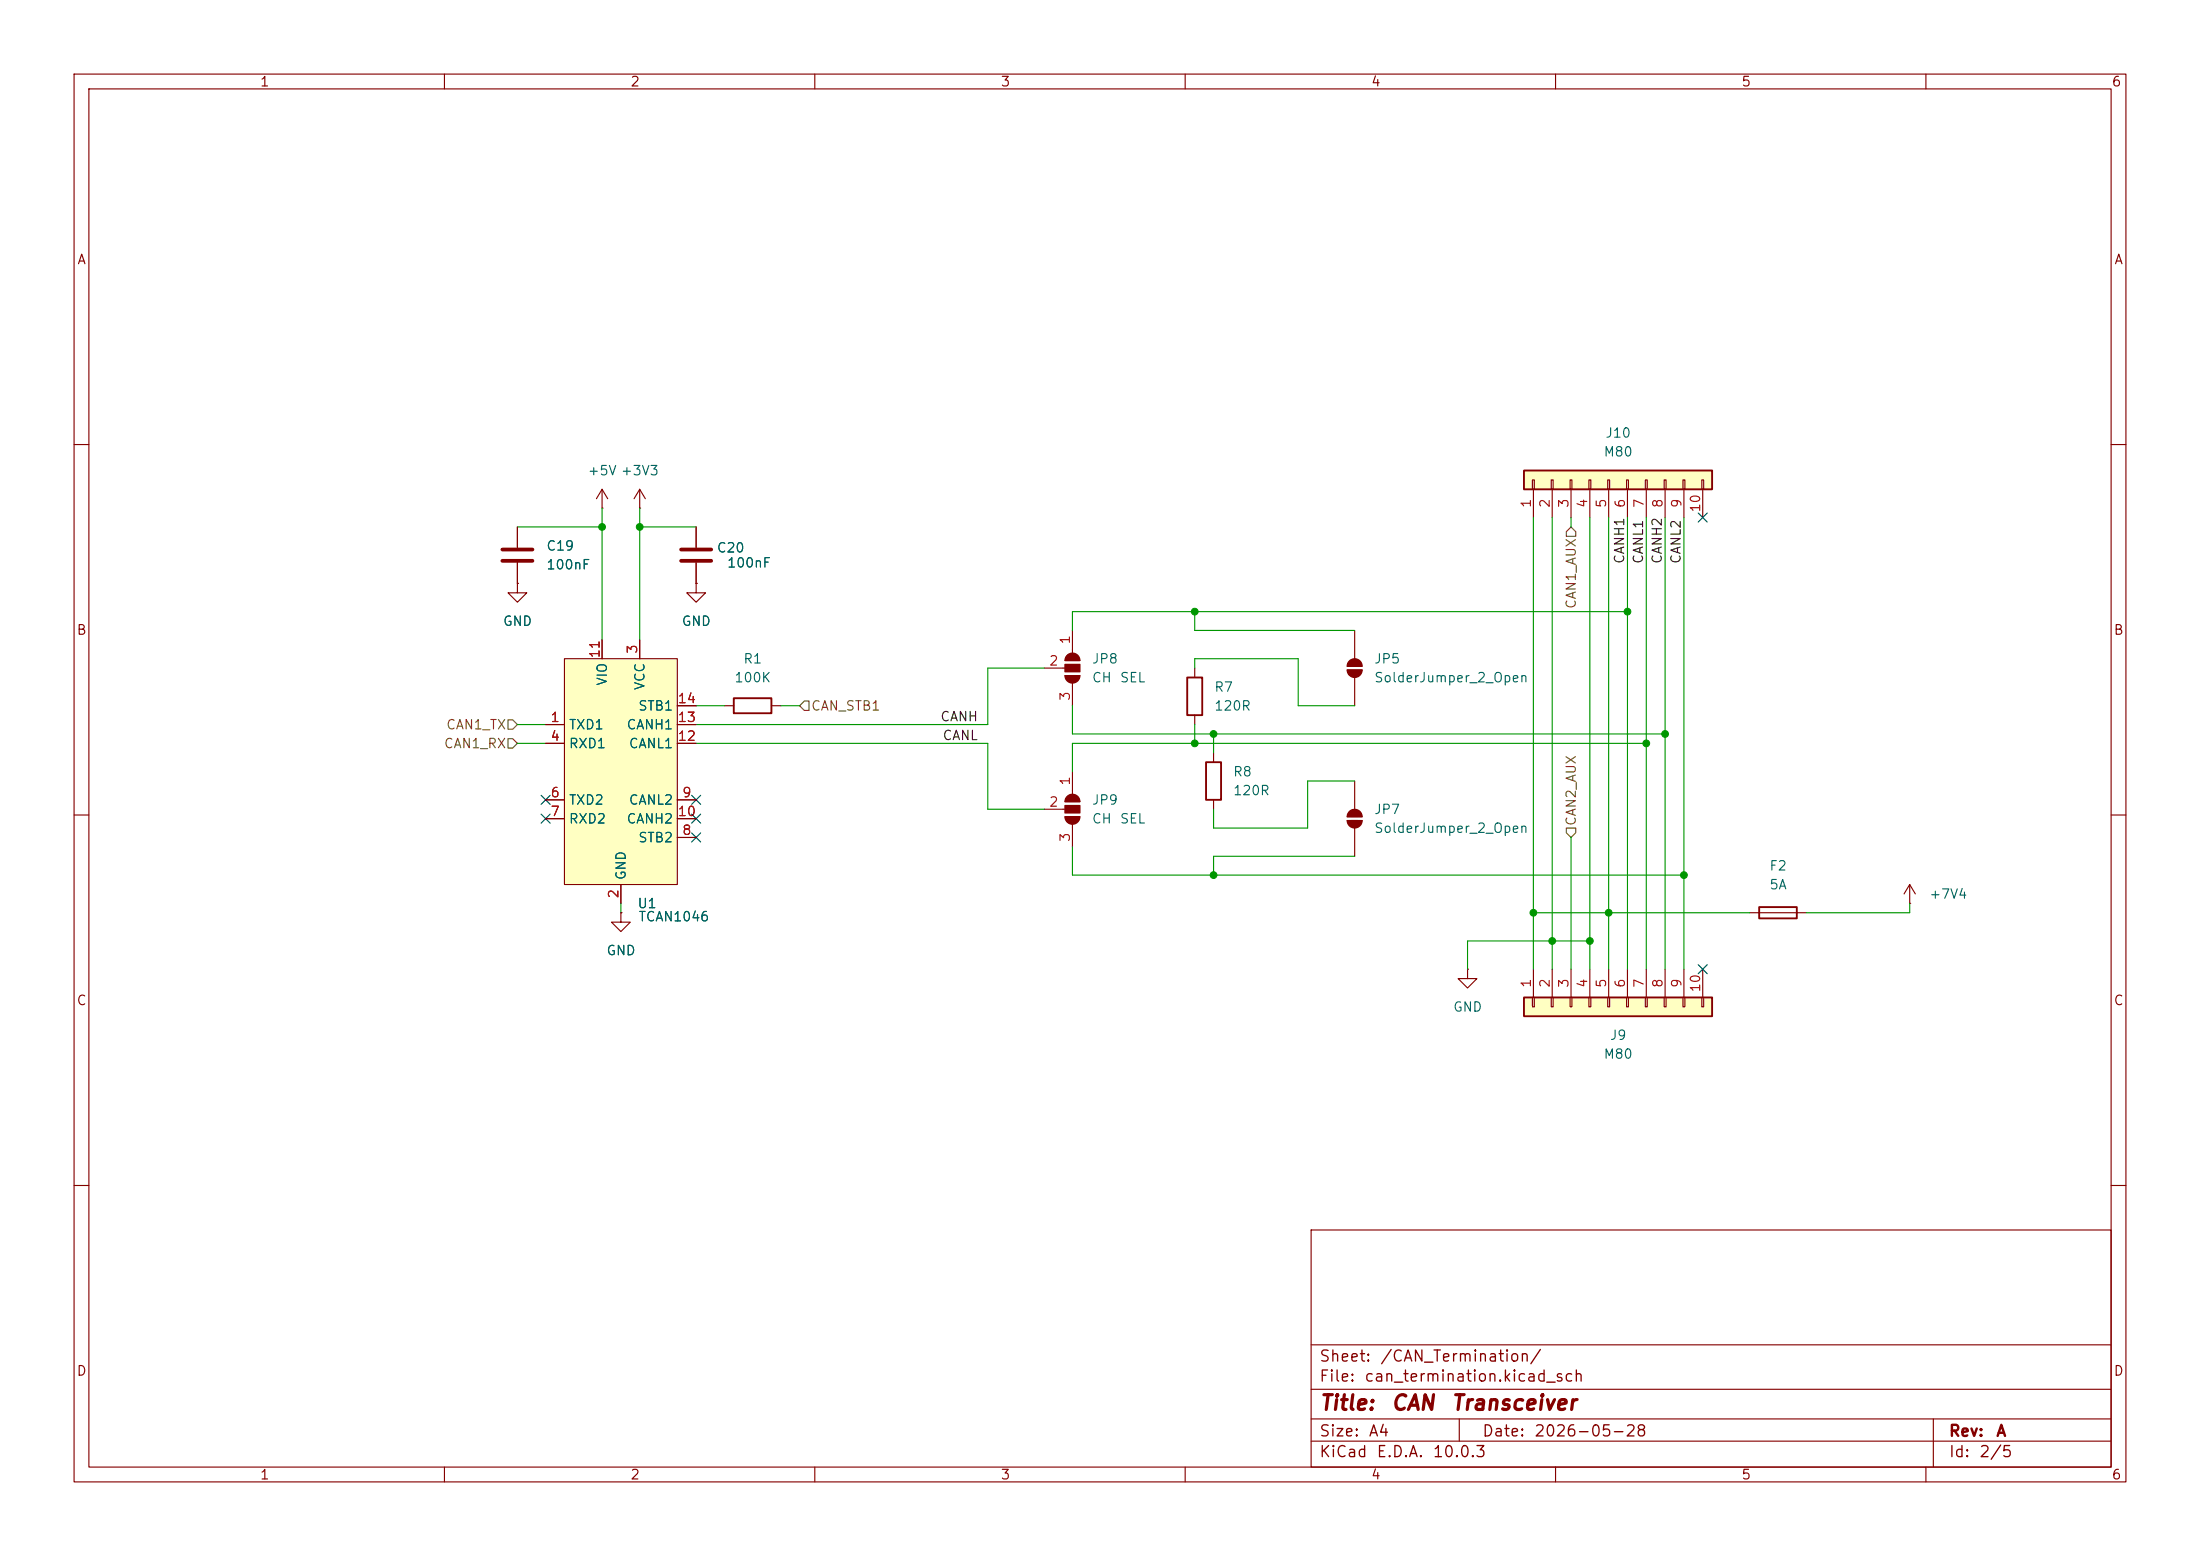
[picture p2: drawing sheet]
<svg xmlns="http://www.w3.org/2000/svg" width="297mm" height="210mm" viewBox="0 0 297 210" stroke-linecap="round" stroke-linejoin="round" font-family="sans-serif">
<g fill="none" stroke="#840000" stroke-width=".15">
<path d="M10 10h277v190h-277zM12 12h273v186h-273zM60 10v2M110 10v2M160 10v2M210 10v2M260 10v2M10 60h2M81.3 68.6h.1M81.3 66l.7 1.3M81.3 66l-.8 1.3M81.3 66v2.6"/>
<path d="M285 60h2M10 110h2M285 110h2M10 160h2M177 166h108v32h-108zM285 160h2M60 198v2M110 198v2M160 198v2M177 194.5h108M177 191.5h108M177 187.5h108"/>
<path d="M177 181.5h108M197 191.5v3M210 198v2M260 198v2M261 191.5v6.5"/>
</g>
<path d="M205.7 134.6h25.4v2.6h-25.4z" fill="#ffffc2"/>
<path d="M205.7 134.6h25.4v2.6h-25.4z" fill="none" stroke="#840000" stroke-width=".25"/>
<g fill="none" stroke="#840000" stroke-width=".15">
<path d="M94 78.7v1.3h-1.3l1.3 1.3 1.2-1.3h-1.2M94 78.7h.1M94 71.1v2.8M94 75.9v2.8M141 90.2h2.8M143.8 89.2h2M143.8 91.2h2M144.8 85.1v3M144.8 92.2v3.1M181.9 90.4h2M181.9 89.9h2M182.9 85.1v3.8"/>
<path d="M182.9 91.4v3.9M141 109.2h2.8M143.8 108.2h2M143.8 110.2h2M144.8 104.1v3.1M144.8 111.3v3M181.9 110.2h2M181.9 110.7h2M182.9 105.4v3.8M182.9 111.8v3.8M206.9 134.6h.2v1.3h-.2zM207 130.8v3.8"/>
<path d="M209.4 134.6h.3v1.3h-.3zM209.5 130.8v3.8M212 134.6h.2v1.3h-.2zM212.1 130.8v3.8M214.5 134.6h.3v1.3h-.3zM214.6 130.8v3.8M217 134.6h.3v1.3h-.3zM217.2 130.8v3.8M219.6 134.6h.2v1.3h-.2zM219.7 130.8v3.8M222.1 134.6h.3v1.3h-.3zM222.2 130.8v3.8"/>
<path d="M224.7 134.6h.2v1.3h-.2zM224.8 130.8v3.8M227.2 134.6h.3v1.3h-.3zM227.3 130.8v3.8M229.7 134.6h.3v1.3h-.3zM229.9 130.8v3.8"/>
</g>
<path d="M91.9 74.2h4.1M91.9 75.7h4.1" fill="none" stroke="#840000" stroke-width=".51"/>
<g fill="#840000" stroke="#840000" stroke-width=".15">
<path d="M144.1 88.4a1.02 1.02 0 0 1 1.1-.2 1.02 1.02 0 0 1 .6 1h-2l.1-.5z"/>
<path d="M143.8 89.7h2v1h-2z"/>
<path d="M143.8 91.2h2a1.02 1.02 0 0 1-1 1 1.02 1.02 0 0 1-1-1z"/>
<path d="M144.1 107.5a1.02 1.02 0 0 1 1.1-.2 1.02 1.02 0 0 1 .6 .9h-2l.1-.4z"/>
<path d="M143.8 108.7h2v1h-2z"/>
<path d="M143.8 110.2h2a1.02 1.02 0 0 1-1 1 1.02 1.02 0 0 1-1-1z"/>
<path d="M181.9 90.4h2a1.02 1.02 0 0 1-1 1 1.02 1.02 0 0 1-1-1z"/>
<path d="M182.2 89.2a1.02 1.02 0 0 1 1.1-.2 1.02 1.02 0 0 1 .6 .9h-2l.1-.4z"/>
<path d="M181.9 110.7h2a1.02 1.02 0 0 1-1 1.1 1.02 1.02 0 0 1-1-1.1z"/>
<path d="M182.2 109.5a1.02 1.02 0 0 1 1.1-.2 1.02 1.02 0 0 1 .6 .9h-2l.1-.4z"/>
</g>
<path d="M76.2 88.9h15.2v30.5h-15.2z" fill="#ffffc2"/>
<g fill="none" stroke="#840000" stroke-width=".15">
<path d="M69.8 78.7v1.3h-1.2l1.2 1.3 1.3-1.3h-1.3M69.8 78.7h.1M69.8 71.1v2.8M69.8 75.9v2.8M73.7 97.8h2.5M76.2 88.9h15.2v30.5h-15.2zM81.3 86.4v2.5M86.4 86.4v2.5M91.4 97.8h2.6M91.4 95.3h2.6M97.8 95.3h1.3M104.1 95.3h1.3"/>
<path d="M73.7 100.3h2.5M73.7 108h2.5M73.7 110.5h2.5M83.8 119.4v2.5M91.4 100.3h2.6M91.4 108h2.6M91.4 110.5h2.6M91.4 113h2.6M257.8 119.4l-.8 1.3M257.8 119.4l.8 1.3M257.8 119.4v2.5M83.8 123.2v1.3h-1.3l1.3 1.2 1.3-1.2h-1.3"/>
<path d="M83.8 123.2h.1M198.1 130.8v1.3h-1.3l1.3 1.3 1.3-1.3h-1.3M198.1 130.8h.1M257.8 121.9h.1"/>
</g>
<path d="M67.8 74.2h4.1M67.8 75.7h4.1" fill="none" stroke="#840000" stroke-width=".51"/>
<path d="M99.1 94.2h5v2.1h-5z" fill="none" stroke="#840000" stroke-width=".25"/>
<path d="M205.7 63.5h25.4v2.5h-25.4z" fill="#ffffc2"/>
<path d="M205.7 63.5h25.4v2.5h-25.4zM160.3 91.4h2v5.1h-2zM162.8 102.9h2v5.1h-2zM237.5 122.4h5.1v1.6h-5.1z" fill="none" stroke="#840000" stroke-width=".25"/>
<g fill="none" stroke="#840000" stroke-width=".15">
<path d="M69.8 78.7h.1M69.8 71.1v2.8M69.8 75.9v2.8M86.4 68.6h.1M86.4 66l.7 1.3M86.4 66l-.8 1.3M86.4 66v2.6M94 78.7h.1M94 71.1v2.8M94 75.9v2.8M206.9 64.8h.2v1.2h-.2zM207 66v3.9"/>
<path d="M209.4 64.8h.3v1.2h-.3zM209.5 66v3.9M212 64.8h.2v1.2h-.2zM212.1 66v3.9M214.5 64.8h.3v1.2h-.3zM214.6 66v3.9M217 64.8h.3v1.2h-.3zM217.2 66v3.9M219.6 64.8h.2v1.2h-.2zM219.7 66v3.9M222.1 64.8h.3v1.2h-.3zM222.2 66v3.9"/>
<path d="M224.7 64.8h.2v1.2h-.2zM224.8 66v3.9M227.2 64.8h.3v1.2h-.3zM227.3 66v3.9M229.7 64.8h.3v1.2h-.3zM229.9 66v3.9M73.7 97.8h2.5M81.3 86.4v2.5M86.4 86.4v2.5M91.4 97.8h2.6M91.4 95.3h2.6M161.3 90.2v1.2"/>
<path d="M161.3 96.5v1.3M73.7 100.3h2.5M73.7 108h2.5M73.7 110.5h2.5M83.8 119.4v2.5M91.4 100.3h2.6M91.4 108h2.6M91.4 110.5h2.6M91.4 113h2.6M163.8 101.6v1.3M163.8 108v1.2M83.8 123.2h.1"/>
<path d="M236.2 123.2h7.6"/>
</g>
<path d="M212.1 71.1l.6 .7v.6h-1.2v-.6zM68.6 97.2h.6l.6 .6-.6 .6h-.6zM68.6 99.7h.6l.6 .6-.6 .7h-.6zM108.6 94.6h.6v1.3h-.6l-.7-.6zM211.5 111.8h1.2v.6l-.6 .6-.6-.6z" fill="none" stroke="#725600" stroke-width=".15"/>
<g fill="none" stroke="#009600" stroke-width=".15">
<path d="M69.8 71.1h11.5M81.3 68.6v17.8M86.4 68.6v17.8M86.4 71.1h7.6M207 69.9v60.9M209.5 69.9v60.9M212.1 69.9v1.2M214.6 69.9v60.9M217.2 69.9v60.9M219.7 69.9v60.9M222.2 69.9v60.9M224.8 69.9v60.9"/>
<path d="M227.3 69.9v60.9M69.8 97.8h3.9M94 95.3h3.8M105.4 95.3h2.5M141 90.2h-7.7v7.6h-39.3M144.8 95.3v3.8h80M161.3 90.2v-1.3h14v6.4h7.6M161.3 82.6v2.5h21.6M161.3 97.8v2.5M163.8 99.1v2.5M219.7 82.6h-74.9v2.5M69.8 100.3h3.9"/>
<path d="M94 100.3h39.3v8.9h7.7M144.8 114.3v3.8h82.5M182.9 105.4h-6.4v6.4h-12.7v-2.6M182.9 115.6h-19.1v2.5M212.1 113v17.8M222.2 100.3h-77.4v3.8M83.8 121.9v1.3M207 123.2h29.2M214.6 127h-16.5v3.8M257.8 121.9v1.3h-14"/>
</g>
<g fill="none" stroke="#000084" stroke-width=".15">
<path d="M229.3 69.2l1.2 1.3M230.5 69.2l-1.2 1.3M73.1 109.9l1.2 1.2M73.1 107.3l1.2 1.3M74.3 109.9l-1.2 1.2M74.3 107.3l-1.2 1.3M93.4 107.3l1.2 1.3M93.4 109.9l1.2 1.2M93.4 112.4l1.2 1.2M94.6 107.3l-1.2 1.3M94.6 109.9l-1.2 1.2M94.6 112.4l-1.2 1.2"/>
<path d="M229.3 130.2l1.2 1.2M230.5 130.2l-1.2 1.2"/>
</g>
<g fill="#009600" stroke="#009600" stroke-width=".14">
<circle cx="81.3" cy="71.1" r=".46"/>
<circle cx="86.4" cy="71.1" r=".46"/>
<circle cx="214.6" cy="127" r=".46"/>
<circle cx="209.5" cy="127" r=".46"/>
<circle cx="227.3" cy="118.1" r=".46"/>
<circle cx="224.8" cy="99.1" r=".46"/>
<circle cx="219.7" cy="82.6" r=".46"/>
<circle cx="222.2" cy="100.3" r=".46"/>
<circle cx="207" cy="123.2" r=".46"/>
<circle cx="217.2" cy="123.2" r=".46"/>
<circle cx="163.8" cy="118.1" r=".46"/>
<circle cx="161.3" cy="100.3" r=".46"/>
<circle cx="163.8" cy="99.1" r=".46"/>
<circle cx="161.3" cy="82.6" r=".46"/>
</g>
<g font-size="2" fill="#840000">
<text x="178" y="190.8">Title:</text>
<text x="187.7" y="190.8">CAN</text>
<text x="195.8" y="190.8">Transceiver</text>
</g>
<g font-size="1.5" fill="#840000">
<text x="178" y="184.2">Sheet:</text>
<text x="186.2" y="184.2">/CAN_Termination/</text>
<text x="178" y="186.9">File:</text>
<text x="184.1" y="186.9">can_termination.kicad_sch</text>
<text x="178" y="197.1">KiCad</text>
<text x="178" y="194.3">Size:</text>
<text x="184.7" y="194.3">A4</text>
<text x="185.7" y="197.1">E.D.A.</text>
<text x="193.3" y="197.1">10.0.3</text>
<text x="200" y="194.3">Date:</text>
<text x="207" y="194.3">2026-05-28</text>
<text x="263" y="194.3">Rev:</text>
<text x="263" y="197.1">Id:</text>
<text x="267.1" y="197.1">2/5</text>
<text x="269.4" y="194.3">A</text>
</g>
<g font-size="1.3" fill="#840000">
<text x="35" y="12">1</text>
<text x="85" y="12">2</text>
<text x="135" y="12">3</text>
<text x="185" y="12">4</text>
<text x="235" y="12">5</text>
<text x="285" y="12">6</text>
<text x="10.3" y="36">A</text>
<text x="285.3" y="36">A</text>
<text x="10.3" y="86">B</text>
<text x="285.3" y="86">B</text>
<text x="10.3" y="136">C</text>
<text x="285.3" y="136">C</text>
<text x="10.3" y="186">D</text>
<text x="285.3" y="186">D</text>
<text x="35" y="200">1</text>
<text x="85" y="200">2</text>
<text x="135" y="200">3</text>
<text x="185" y="200">4</text>
<text x="235" y="200">5</text>
<text x="285" y="200">6</text>
</g>
<g font-size="1.3" fill="#006464">
<text x="216.6" y="59.4">J10</text>
<text x="79.2" y="64.5">+5V +3V3</text>
<text x="216.4" y="61.9">M80</text>
<text x="73.7" y="77.2">100nF</text>
<text x="73.7" y="74.6">C19</text>
<text x="96.7" y="74.9">C20</text>
<text x="98.1" y="76.9">100nF</text>
<text x="67.8" y="84.8">GND</text>
<text x="91.9" y="84.8">GND</text>
<text x="100.3" y="89.9">R1</text>
<text x="147.3" y="89.9">JP8</text>
<text x="185.4" y="89.9">JP5</text>
<text x="82.3" y="92.6" transform="rotate(-90 82.3 92.6)">VIO</text>
<text x="87.3" y="93.2" transform="rotate(-90 87.3 93.2)">VCC</text>
<text x="99" y="92.4">100K</text>
<text x="147.3" y="92.4">CH</text>
<text x="151.1" y="92.4">SEL</text>
<text x="163.8" y="93.7">R7</text>
<text x="185.4" y="92.4">SolderJumper_2_Open</text>
<text x="76.7" y="98.8">TXD1</text>
<text x="76.7" y="101.3">RXD1</text>
<text x="84.5" y="98.8">CANH1</text>
<text x="84.8" y="101.3">CANL1</text>
<text x="86.1" y="96.2">STB1</text>
<text x="163.8" y="96.2">120R</text>
<text x="166.4" y="105.1">R8</text>
<text x="166.4" y="107.7">120R</text>
<text x="76.7" y="108.9">TXD2</text>
<text x="76.7" y="111.5">RXD2</text>
<text x="84.5" y="111.5">CANH2</text>
<text x="84.8" y="108.9">CANL2</text>
<text x="147.3" y="108.9">JP9</text>
<text x="147.3" y="111.5">CH</text>
<text x="151.1" y="111.5">SEL</text>
<text x="185.4" y="110.2">JP7</text>
<text x="185.4" y="112.7">SolderJumper_2_Open</text>
<text x="84.8" y="118.9" transform="rotate(-90 84.8 118.9)">GND</text>
<text x="86.1" y="114">STB2</text>
<text x="238.8" y="117.8">F2</text>
<text x="86" y="122.9">U1</text>
<text x="86.1" y="124.7">TCAN1046</text>
<text x="238.8" y="120.4">5A</text>
<text x="260.4" y="121.6">+7V4</text>
<text x="81.8" y="129.2">GND</text>
<text x="196.1" y="136.9">GND</text>
<text x="216.4" y="143.2">M80</text>
<text x="217.2" y="140.7">J9</text>
</g>
<g font-size="1.3" fill="#a90000">
<text x="207" y="68.7" transform="rotate(-90 207 68.7)">1</text>
<text x="209.5" y="68.7" transform="rotate(-90 209.5 68.7)">2</text>
<text x="212.1" y="68.7" transform="rotate(-90 212.1 68.7)">3</text>
<text x="214.6" y="68.7" transform="rotate(-90 214.6 68.7)">4</text>
<text x="217.1" y="68.7" transform="rotate(-90 217.1 68.7)">5</text>
<text x="219.7" y="68.7" transform="rotate(-90 219.7 68.7)">6</text>
<text x="222.2" y="68.7" transform="rotate(-90 222.2 68.7)">7</text>
<text x="224.8" y="68.7" transform="rotate(-90 224.8 68.7)">8</text>
<text x="227.3" y="68.7" transform="rotate(-90 227.3 68.7)">9</text>
<text x="229.8" y="69.3" transform="rotate(-90 229.8 69.3)">10</text>
<text x="81.3" y="88.9" transform="rotate(-90 81.3 88.9)">11</text>
<text x="86.3" y="88.3" transform="rotate(-90 86.3 88.3)">3</text>
<text x="144.8" y="87.1" transform="rotate(-90 144.8 87.1)">1</text>
<text x="91.4" y="95.2">14</text>
<text x="141.5" y="90.1">2</text>
<text x="144.8" y="94.7" transform="rotate(-90 144.8 94.7)">3</text>
<text x="74.2" y="97.8">1</text>
<text x="74.2" y="100.3">4</text>
<text x="91.4" y="100.3">12</text>
<text x="91.4" y="97.8">13</text>
<text x="74.2" y="107.9">6</text>
<text x="92" y="107.9">9</text>
<text x="144.8" y="106.1" transform="rotate(-90 144.8 106.1)">1</text>
<text x="74.2" y="110.5">7</text>
<text x="91.4" y="110.5">10</text>
<text x="92" y="113">8</text>
<text x="141.5" y="109.2">2</text>
<text x="144.8" y="113.7" transform="rotate(-90 144.8 113.7)">3</text>
<text x="83.8" y="121.4" transform="rotate(-90 83.8 121.4)">2</text>
<text x="207" y="133.4" transform="rotate(-90 207 133.4)">1</text>
<text x="209.5" y="133.4" transform="rotate(-90 209.5 133.4)">2</text>
<text x="212.1" y="133.4" transform="rotate(-90 212.1 133.4)">3</text>
<text x="214.6" y="133.4" transform="rotate(-90 214.6 133.4)">4</text>
<text x="217.1" y="133.4" transform="rotate(-90 217.1 133.4)">5</text>
<text x="219.7" y="133.4" transform="rotate(-90 219.7 133.4)">6</text>
<text x="222.2" y="133.4" transform="rotate(-90 222.2 133.4)">7</text>
<text x="224.8" y="133.4" transform="rotate(-90 224.8 133.4)">8</text>
<text x="227.3" y="133.4" transform="rotate(-90 227.3 133.4)">9</text>
<text x="229.8" y="134" transform="rotate(-90 229.8 134)">10</text>
</g>
<g font-size="1.3" fill="#0f0f0f">
<text x="219.6" y="76.2" transform="rotate(-90 219.6 76.2)">CANH1</text>
<text x="222.1" y="76.2" transform="rotate(-90 222.1 76.2)">CANL1</text>
<text x="224.7" y="76.2" transform="rotate(-90 224.7 76.2)">CANH2</text>
<text x="227.2" y="76.2" transform="rotate(-90 227.2 76.2)">CANL2</text>
<text x="126.9" y="97.7">CANH</text>
<text x="127.2" y="100.2">CANL</text>
</g>
<g font-size="1.3" fill="#725600">
<text x="213.1" y="82.3" transform="rotate(-90 213.1 82.3)">CAN1_AUX</text>
<text x="59.8" y="101.3">CAN1_RX</text>
<text x="60.1" y="98.8">CAN1_TX</text>
<text x="109.4" y="96.2">CAN_STB1</text>
<text x="213.1" y="111.6" transform="rotate(-90 213.1 111.6)">CAN2_AUX</text>
</g>
</svg>
